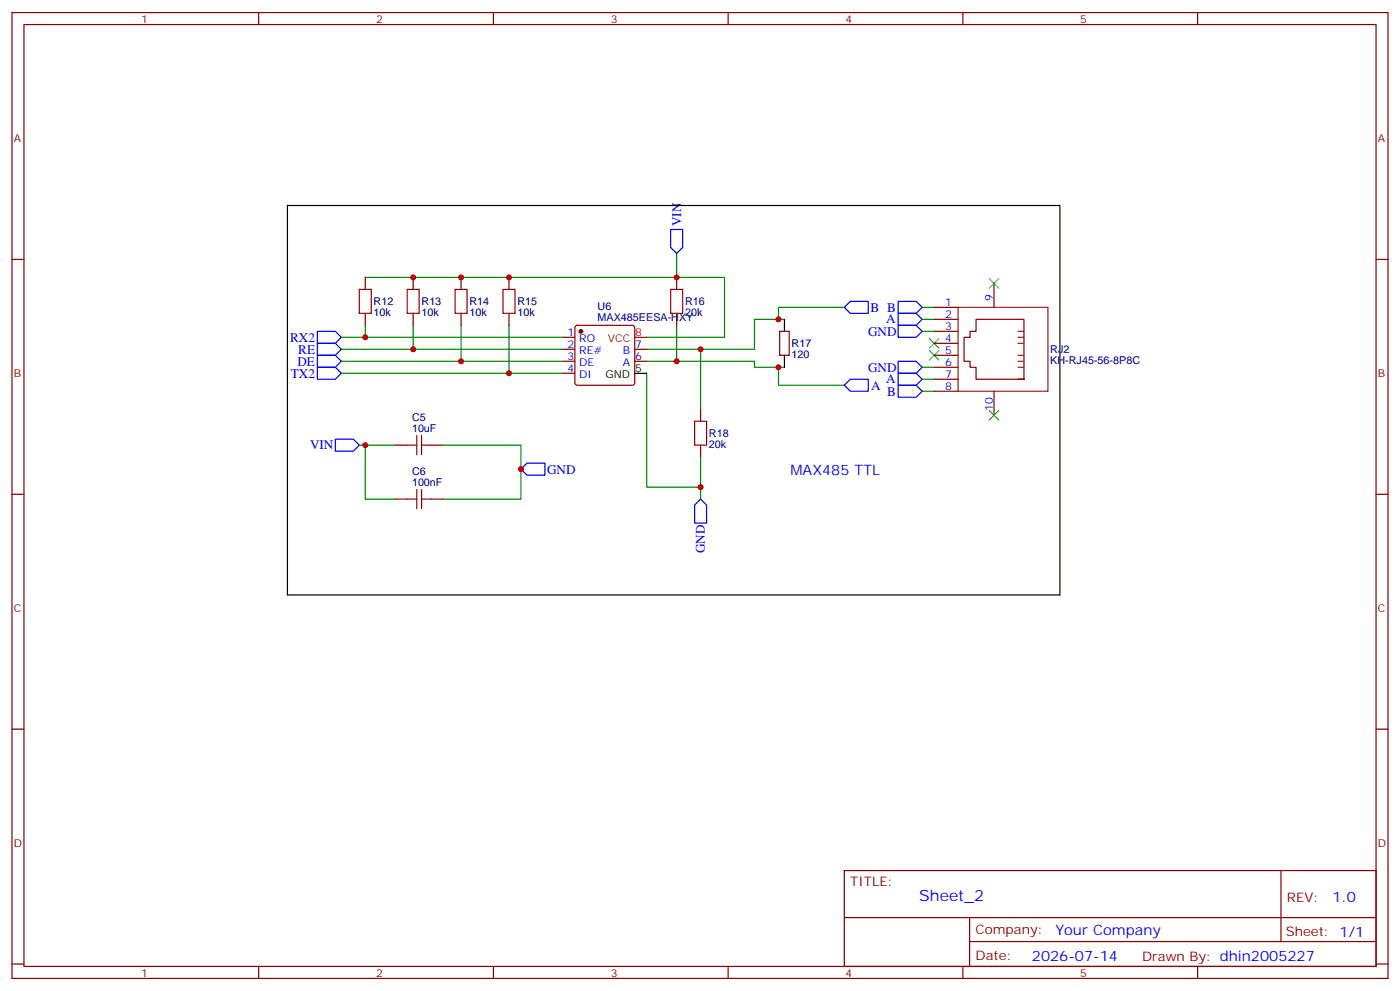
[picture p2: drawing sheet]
<svg xmlns="http://www.w3.org/2000/svg" width="412mm" height="292mm" viewBox="0 0 412 292" stroke-linecap="round" stroke-linejoin="round" font-family="sans-serif">
<g fill="none" stroke="#870000" stroke-width=".35">
<path d="M3.5 3.7h405.4v284.3h-405.4zM7.1 7.2h398.2v277.3h-398.2zM76.2 3.7v3.5M145.3 3.7v3.5M214.5 3.7v3.5M283.6 3.7v3.5M352.8 3.7v3.5M3.5 76.4h3.6M405.3 76.4h3.6M107.6 81.7v3.5M107.6 92.3v3.5M121.7 81.7v3.5"/>
<path d="M121.7 92.3v3.5M135.8 81.7v3.5M135.8 92.3v3.5M149.9 81.7v3.5M149.9 92.3v3.5M165.8 99.3h3.5M169.6 96l.4-.2h16.3l.5 .2 .2 .5v16.2l-.3 .5-.4 .2h-16.3l-.5-.2-.2-.5v-16.2zM199.3 81.7v3.5M199.3 92.3v3.5M229.7 97.5h2.8v7.1h-2.8zM275.2 97.5h7M275.2 94h7"/>
<path d="M275.2 90.5h7M292.8 83.4v7.1M165.8 102.8h3.5M165.8 106.4h3.5M165.8 109.9h3.5M187 102.8h3.5M187 106.4h3.5M275.2 108.1h7M275.2 104.6h7M275.2 101.1h7M275.2 111.7h7M275.2 115.2h7"/>
<path d="M292.8 115.2v7M299.9 111.7h1.7h-14.1v-3.6h-1.7v-1.7h-1.8v-7.1h1.8v-1.8h1.7v-3.5h14.1v17.7M116.4 131.1h3.5M127 131.1h3.5M206.4 120.5v3.5M206.4 131.1v3.5M3.5 145.5h3.6M116.4 146.9h3.5M127 146.9h3.5M405.3 145.5h3.6M3.5 214.7h3.6M405.3 214.7h3.6"/>
<path d="M248.7 256.3h156.6v28.2h-156.6zM377.3 256.3v20.9M248.7 270.1h156.5M285.6 277.2h119.6M285.6 270.1v14.2M3.5 283.8h3.6M76.2 284.5v3.5M145.3 284.5v3.5M214.5 284.5v3.5M283.6 284.5v3.5M352.8 284.5v3.5M405.3 283.8h3.6"/>
</g>
<g fill="none" stroke="#00f" stroke-width=".35">
<path d="M197.6 67.6h3.5v5.2l-1.8 1.8-1.7-1.8zM93.5 97.5h5.3l1.7 1.8-1.7 1.8h-5.3zM248.7 90.5l1.8-1.8h5.3v3.6h-5.3zM264.6 88.7h5.3l1.7 1.8-1.7 1.8h-5.3zM264.6 92.3h5.3l1.7 1.7-1.7 1.8h-5.3zM264.6 95.8h5.3l1.7 1.7-1.7 1.8h-5.3zM93.5 101.1h5.3l1.7 1.7-1.7 1.8h-5.3zM93.5 104.6h5.3l1.7 1.8-1.7 1.7h-5.3zM93.5 108.1h5.3l1.7 1.8-1.7 1.8h-5.3zM248.7 113.4l1.8-1.7h5.3v3.5h-5.3zM264.6 109.9h5.3l1.7 1.8-1.7 1.7h-5.3zM264.6 113.4h5.3l1.7 1.8-1.7 1.7h-5.3z"/>
<path d="M264.6 106.4h5.3l1.7 1.7-1.7 1.8h-5.3zM98.8 129.3h5.3l1.7 1.8-1.7 1.7h-5.3zM153.5 138.1l1.7-1.8h5.3v3.6h-5.3zM206.4 146.9l1.7 1.8v5.3h-3.5v-5.3z"/>
</g>
<g fill="none" stroke="#008700" stroke-width=".35">
<path d="M199.3 74.6v7.1h-91.7M100.5 99.3h65.3M107.6 95.8v3.5M121.7 95.8v7M135.8 95.8v10.6M149.9 95.8v14.1M199.3 81.7h14.1v17.6h-22.9M199.3 95.8v10.6M231.1 94h-8.9v8.8h-31.7M248.7 90.5h-19.4v3.5M271.6 94h3.6M271.6 90.5h3.6"/>
<path d="M271.6 97.5h3.6M100.5 102.8h65.3M100.5 106.4h65.3M100.5 109.9h65.3M190.5 106.4h31.7v1.7h8.9M190.5 109.9v33.5h15.9M206.4 102.8v17.7M229.3 108.1v5.3h19.4M271.6 111.7h3.6M271.6 115.2h3.6M271.6 108.1h3.6M105.8 131.1h10.6"/>
<path d="M107.6 131.1v15.8h8.8M130.5 131.1h23v15.8h-23M206.4 134.6v12.3"/>
</g>
<path d="M84.7 60.5h227.5v114.7h-227.5zM231.1 94v3.5M187 109.9h3.5M231.1 104.6v3.5" fill="none" stroke="#000" stroke-width=".35"/>
<g fill="none" stroke="#a10000" stroke-width=".35">
<path d="M105.8 85.2h3.6v7.1h-3.6zM119.9 85.2h3.6v7.1h-3.6zM134.1 85.2h3.5v7.1h-3.5zM148.2 85.2h3.5v7.1h-3.5zM197.6 85.2h3.5v7.1h-3.5zM119.9 131.1h2.9M122.8 128.2v5.7M124.2 131.1h2.8M124.2 128.2v5.7M204.6 124h3.5v7.1h-3.5zM119.9 146.9h2.9M122.8 144.1v5.7"/>
<path d="M124.2 144.1v5.7M124.2 146.9h2.8"/>
</g>
<circle cx="171.1" cy="97.5" r=".53" fill="#870000" stroke="#870000" stroke-width=".35"/>
<path d="M187 99.3h3.5" fill="none" stroke="#f00" stroke-width=".35"/>
<path d="M273.8 99.7l2.8 2.8M276.6 99.7l-2.8 2.8M291.4 82l2.8 2.8M294.2 82l-2.8 2.8M273.8 103.2l2.8 2.8M276.6 103.2l-2.8 2.8M291.4 120.8l2.8 2.8M294.2 120.8l-2.8 2.8" fill="none" stroke="#3c3" stroke-width=".35"/>
<path d="M282.2 90.5h26.5v24.7h-26.5zM299.9 97.5h1.7M299.9 99.3h1.7M299.9 101.1h1.7M299.9 104.6h1.7M299.9 106.4h1.7M299.9 108.1h1.7" fill="none" stroke="#8c2424" stroke-width=".35"/>
<g fill="#c00">
<circle cx="107.6" cy="99.3" r=".88"/>
<circle cx="121.7" cy="102.8" r=".88"/>
<circle cx="135.8" cy="106.4" r=".88"/>
<circle cx="149.9" cy="109.9" r=".88"/>
<circle cx="199.3" cy="106.4" r=".88"/>
<circle cx="206.4" cy="102.8" r=".88"/>
<circle cx="206.4" cy="143.4" r=".88"/>
<circle cx="107.6" cy="131.1" r=".88"/>
<circle cx="153.5" cy="138.1" r=".88"/>
<circle cx="229.3" cy="94" r=".88"/>
<circle cx="229.3" cy="108.1" r=".88"/>
<circle cx="149.9" cy="81.7" r=".88"/>
<circle cx="135.8" cy="81.7" r=".88"/>
<circle cx="121.7" cy="81.7" r=".88"/>
<circle cx="199.3" cy="81.7" r=".88"/>
</g>
<text font-size="4.6" fill="#00f" x="270.8" y="265.3">Sheet_2</text>
<g font-size="4.2" fill="#00f">
<text x="232.8" y="139.9">MAX485 TTL</text>
<text x="392.5" y="265.6">1.0</text>
<text x="310.9" y="275.1">Your Company</text>
<text x="304" y="282.9">2026-07-14</text>
</g>
<g font-size="3.9" fill="#00f">
<text x="200.7" y="66.6" transform="rotate(-90 200.7 66.6)">VIN</text>
<text x="256.5" y="91.8">B B</text>
<text x="261" y="95.2">A</text>
<text x="85.5" y="100.6">RX2</text>
<text x="255.7" y="98.8">GND</text>
<text x="87.6" y="107.6">DE</text>
<text x="87.9" y="104.1">RE</text>
<text x="85.7" y="111.2">TX2</text>
<text x="255.7" y="109.4">GND</text>
<text x="261" y="112.8">A</text>
<text x="256.6" y="114.8">A</text>
<text x="261.4" y="116.4">B</text>
<text x="91.3" y="132.2">VIN</text>
<text x="161.2" y="139.4">GND</text>
<text x="207.6" y="162.8" transform="rotate(-90 207.6 162.8)">GND</text>
</g>
<g font-size="3.9" fill="#800">
<text x="250.5" y="260.9">TITLE:</text>
<text x="379.1" y="265.6">REV:</text>
<text x="287.4" y="275.1">Company:</text>
<text x="378.7" y="275.7">Sheet: 1/1</text>
<text x="287.4" y="282.8">Date:</text>
<text x="336.4" y="282.8">Drawn By: dhin2005227</text>
</g>
<g font-size="3.2" fill="#800">
<text x="41.6" y="6.7">1</text>
<text x="110.8" y="6.7">2</text>
<text x="179.9" y="6.7">3</text>
<text x="249.1" y="6.7">4</text>
<text x="318.2" y="6.7">5</text>
<text x="4.1" y="41.8">A</text>
<text x="405.9" y="41.8">A</text>
<text x="4.1" y="110.9">B</text>
<text x="405.9" y="110.9">B</text>
<text x="4.1" y="180.1">C</text>
<text x="405.9" y="180.1">C</text>
<text x="4.1" y="249.2">D</text>
<text x="405.9" y="249.2">D</text>
<text x="41.6" y="287.5">1</text>
<text x="110.8" y="287.5">2</text>
<text x="179.9" y="287.5">3</text>
<text x="249.1" y="287.5">4</text>
<text x="318.2" y="287.5">5</text>
</g>
<g font-size="3.2" fill="#000080">
<text x="110.1" y="89.9">R12</text>
<text x="124.2" y="89.9">R13</text>
<text x="138.3" y="89.9">R14</text>
<text x="152.4" y="89.9">R15</text>
<text x="201.8" y="89.9">R16</text>
<text x="110.1" y="93">10k</text>
<text x="124.2" y="93">10k</text>
<text x="138.3" y="93">10k</text>
<text x="152.4" y="93">10k</text>
<text x="176" y="94.6">MAX485EESA-HXY</text>
<text x="176" y="91.4">U6</text>
<text x="201.8" y="93">20k</text>
<text x="233.2" y="105.4">120</text>
<text x="233.2" y="102.2">R17</text>
<text x="309.4" y="107.2">KH-RJ45-56-8P8C</text>
<text x="309.4" y="104">RJ2</text>
<text x="121.4" y="124">C5</text>
<text x="121.4" y="127.2">10uF</text>
<text x="208.8" y="131.9">20k</text>
<text x="208.8" y="128.7">R18</text>
<text x="121.4" y="143.1">100nF</text>
<text x="121.4" y="139.8">C6</text>
</g>
<g font-size="3.2" fill="#00f">
<text x="292.5" y="88.7" transform="rotate(-90 292.5 88.7)">9</text>
<text x="278.4" y="93.7">2</text>
<text x="278.4" y="90.1">1</text>
<text x="167.1" y="99">1</text>
<text x="170.6" y="100.7">RO</text>
<text x="278.4" y="100.7">4</text>
<text x="278.4" y="97.2">3</text>
<text x="167.1" y="102.5">2</text>
<text x="167.1" y="106">3</text>
<text x="170.6" y="104.2">RE#</text>
<text x="170.6" y="107.8">DE</text>
<text x="183.5" y="104.2">B</text>
<text x="183.5" y="107.8">A</text>
<text x="187.1" y="106">6</text>
<text x="187.1" y="102.5">7</text>
<text x="278.4" y="107.8">6</text>
<text x="278.4" y="104.2">5</text>
<text x="167.1" y="109.5">4</text>
<text x="170.6" y="111.3">DI</text>
<text x="278.4" y="111.3">7</text>
<text x="278.4" y="114.8">8</text>
<text x="292.5" y="121" transform="rotate(-90 292.5 121)">10</text>
</g>
<g font-size="3.2" fill="#f00">
<text x="179.1" y="100.7">VCC</text>
<text x="187.1" y="99">8</text>
</g>
<g font-size="3.2">
<text x="178.4" y="111.3">GND</text>
<text x="187.1" y="109.5">5</text>
</g>
</svg>
